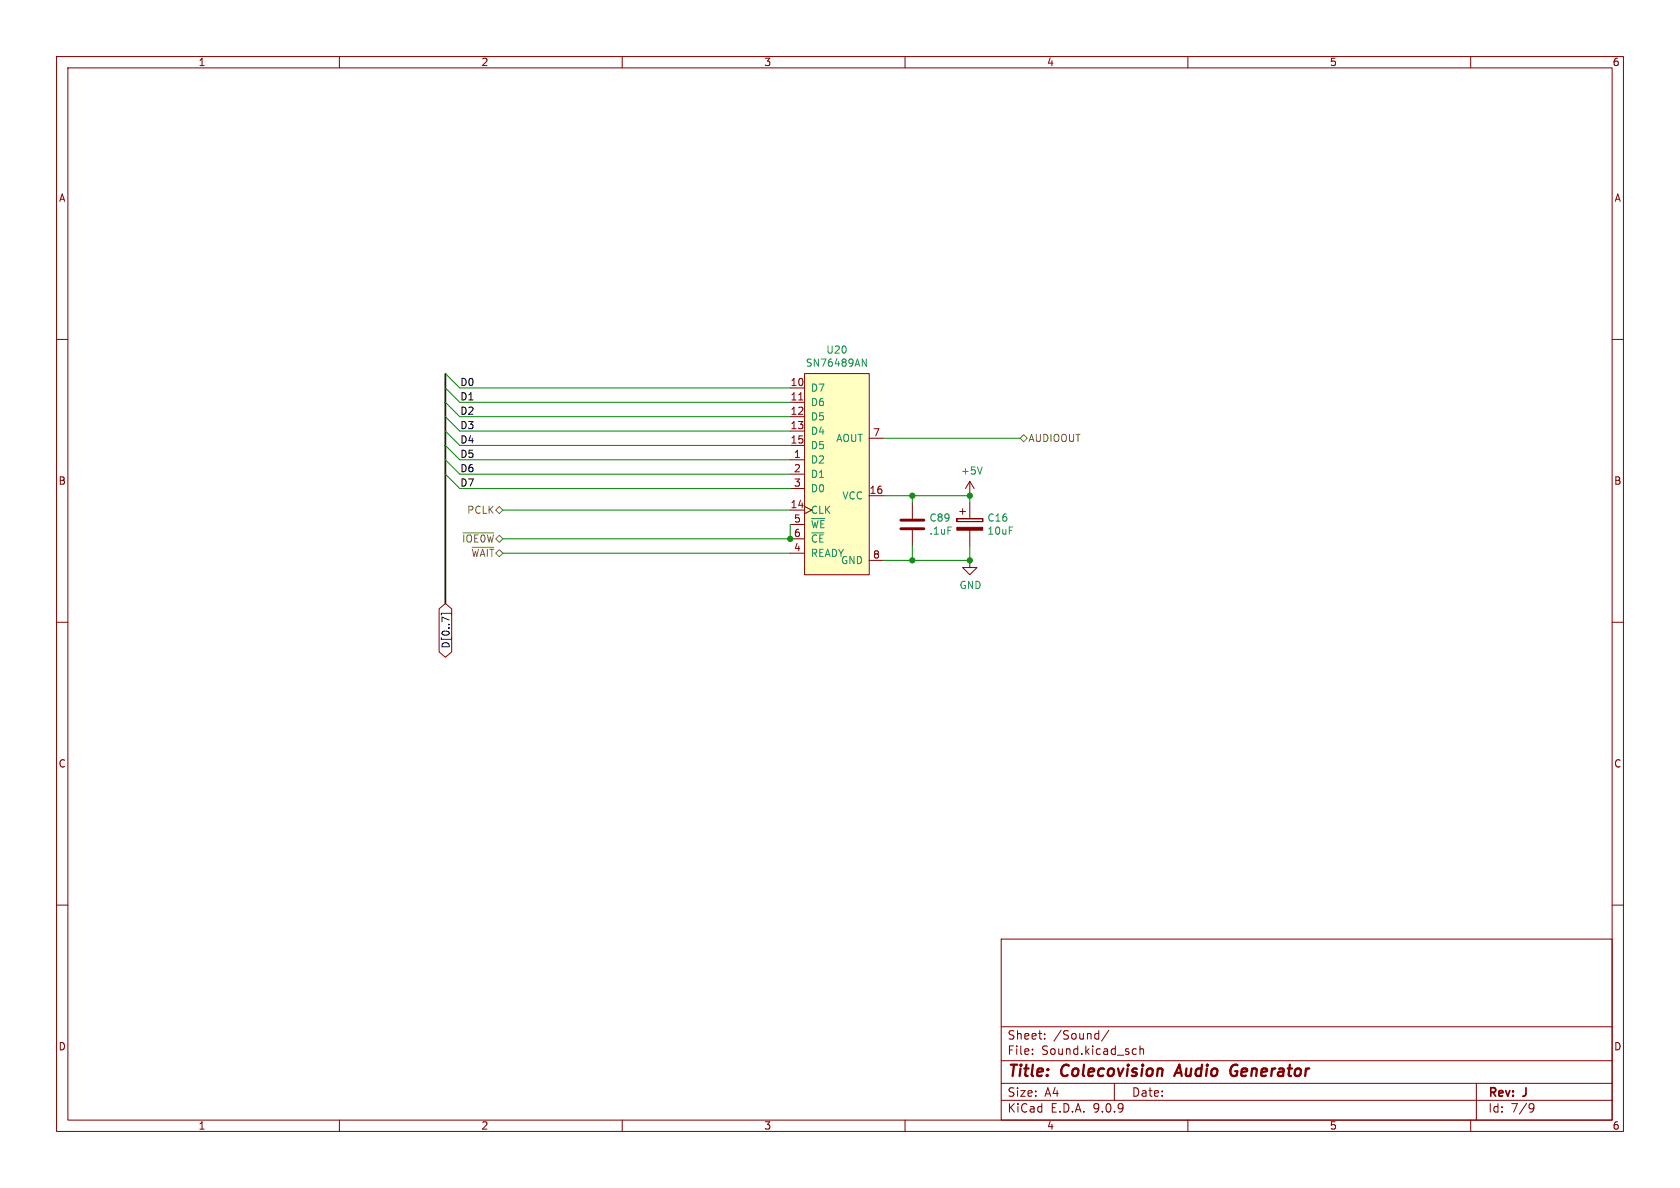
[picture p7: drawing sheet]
<svg xmlns="http://www.w3.org/2000/svg" width="297mm" height="210mm" viewBox="0 0 297 210" stroke-linecap="round" stroke-linejoin="round" font-family="sans-serif">
<g fill="none" stroke="#840000" stroke-width=".18">
<path d="M10 10h277v190h-277zM12 12h273v186h-273zM60 10v2M110 10v2M160 10v2M210 10v2M260 10v2M10 60h2M285 60h2M161.3 88.9v2.8M161.3 93.7v2.8M169.2 91.7v.5z"/>
<path d="M169.2 92.2h4.5zM169.2 91.7h4.5zM169.7 90.4h1M170.2 89.9v1M171.4 99.1v1.2h1.3l-1.3 1.3-1.2-1.3h1.2M171.4 99.1h.1M171.4 88.9v2.8M171.4 93.7v2.8M173.7 91.7v.5zM10 110h2M285 110h2M10 160h2"/>
<path d="M177 166h108v32h-108zM285 160h2M60 198v2M110 198v2M160 198v2M177 194.5h108M177 191.5h108M177 187.5h108M177 181.5h108M182.5 186.3v.1M182.5 185.5v.1M184.7 183.6v.1"/>
<path d="M184.7 182.8v.1M194.1 182.7l.1 .1M194.2 182.2v1.5M194.2 183.6l-.1 .1M196 182.1l-1.3 2M197 191.5v3M200.5 185.4l.4 .1M200.9 186.3l-.4 .1M201.5 185.5l.2-.1 .4 .1 .1 .9M201.5 184.9v1.5M210 198v2M260 198v2"/>
<path d="M261 191.5v6.5M270.6 195.1l.5 .1a.99 .99 0 0 1-.4 1.4h-.2M271.2 195.7l-.3 .3h-.3"/>
</g>
<path d="M208.5 188.2l-.9 2M217.6 189.9a.68 .68 0 0 0 1 .2M218.4 189.4h.3M218.6 188.2a.81 .81 0 0 0-.9 .5" fill="none" stroke="#840000" stroke-width=".4"/>
<path d="M169.2 93.2h4.5v.5h-4.5z" fill="#840000" stroke="#840000" stroke-width=".18"/>
<path d="M159.3 91.9h4M159.3 93.5h4" fill="none" stroke="#840000" stroke-width=".51"/>
<path d="M142.2 66h11.5v35.6h-11.5z" fill="#ffffc2"/>
<g fill="none" stroke="#840000" stroke-width=".18">
<path d="M139.7 68.6h2.5M139.7 71.1h2.5M139.7 73.7h2.5M139.7 76.2h2.5M139.7 78.7h2.5M141.2 70.7h.7M142.2 66h11.5v35.6h-11.5zM153.7 77.5h2.5M139.7 81.3h2.5M139.7 83.8h2.5M139.7 86.4h2.5M139.7 90.2h2.5"/>
<path d="M139.7 92.7h2.5M139.7 95.3h2.5M139.7 97.8h2.5M142.2 89.5l1.3 .7-1.3 .6M153.7 87.6h2.5M153.7 99.1h2.5M171.4 87.6h.1M171.4 85.1l-.7 1.3M171.4 85.1l.8 1.3M171.4 85.1v2.5M77.6 107.6l1.1-.9 1.2 .9v7.6l-1.2 1-1.1-1z"/>
</g>
<path d="M152.4 63.5l.8 1.2v-1.2M173.6 82.5l-.4 1.3" fill="none" stroke="#008484" stroke-width=".18"/>
<path d="M180.3 77.5l.7-.7 .6 .7-.6 .6zM81.8 94.2h5.5M83.4 96.7h3.9M87.6 90.2l.7-.7 .6 .7-.6 .6z" fill="none" stroke="#848400" stroke-width=".18"/>
<path d="M78 108.7v-.3h1.8v.3" fill="none" stroke="#000084" stroke-width=".18"/>
<path d="M78.7 66v40.7" fill="none" stroke="#000084" stroke-width=".3"/>
<g fill="none" stroke="#008400" stroke-width=".18">
<path d="M78.7 71.1l2.6 2.6h58.4M78.7 66l2.6 2.6h58.4M78.7 73.7l2.6 2.5h58.4M78.7 68.6l2.6 2.5h58.4M78.7 76.2l2.6 2.5h58.4M78.7 78.7l2.6 2.6h58.4M156.2 77.5h24.1M78.7 83.8l2.6 2.6h58.4M78.7 81.3l2.6 2.5h58.4M88.9 90.2h50.8M88.9 97.8h50.8M139.7 92.7v2.6h-50.8"/>
<path d="M156.2 87.6h15.2v1.3M161.3 87.6v1.3M161.3 96.5v2.6M171.4 96.5v2.6h-15.2"/>
</g>
<g fill="#008400" stroke="#008400" stroke-width=".18">
<circle cx="139.7" cy="95.3" r=".46"/>
<circle cx="161.3" cy="99.1" r=".46"/>
<circle cx="171.4" cy="99.1" r=".46"/>
<circle cx="161.3" cy="87.6" r=".46"/>
<circle cx="171.4" cy="87.6" r=".46"/>
</g>
<g font-size="2.8" fill="#840000">
<text x="178" y="190.9">Title:</text>
<text x="187.7" y="190.9">Colecovision</text>
<text x="208.7" y="190.9">Audio</text>
<text x="219.2" y="190.9">Generator</text>
</g>
<g font-size="2.1" fill="#840000">
<text x="178" y="184">Sheet:</text>
<text x="186.2" y="184">/Sound/</text>
<text x="178" y="186.7">File:</text>
<text x="184.1" y="186.7">Sound.kicad_sch</text>
<text x="178" y="196.9">KiCad</text>
<text x="178" y="194.1">Size:</text>
<text x="184.7" y="194.1">A4</text>
<text x="185.7" y="196.9">E.D.A.</text>
<text x="193.3" y="196.9">9.0.9</text>
<text x="200" y="194.1">Date:</text>
<text x="263" y="194.3">Rev:</text>
<text x="263" y="196.9">Id:</text>
<text x="267.1" y="196.9">7/9</text>
<text x="269.4" y="194.3">J</text>
</g>
<g font-size="1.8" fill="#840000">
<text x="35" y="11.9">1</text>
<text x="85" y="11.9">2</text>
<text x="135" y="11.9">3</text>
<text x="185" y="11.9">4</text>
<text x="235" y="11.9">5</text>
<text x="285" y="11.9">6</text>
<text x="10.3" y="35.9">A</text>
<text x="285.3" y="35.9">A</text>
<text x="139.7" y="68.3">10</text>
<text x="139.7" y="70.9">11</text>
<text x="139.7" y="73.4">12</text>
<text x="139.7" y="75.9">13</text>
<text x="154.2" y="77.2">7</text>
<text x="139.7" y="78.5">15</text>
<text x="140.3" y="81">1</text>
<text x="140.3" y="83.6">2</text>
<text x="10.3" y="85.9">B</text>
<text x="139.7" y="89.9">14</text>
<text x="140.3" y="86.1">3</text>
<text x="153.6" y="87.4">16</text>
<text x="285.3" y="85.9">B</text>
<text x="140.3" y="92.5">5</text>
<text x="140.3" y="95">6</text>
<text x="140.3" y="97.5">4</text>
<text x="154.2" y="98.8">8</text>
<text x="10.3" y="135.9">C</text>
<text x="285.3" y="135.9">C</text>
<text x="10.3" y="185.9">D</text>
<text x="285.3" y="185.9">D</text>
<text x="35" y="199.9">1</text>
<text x="85" y="199.9">2</text>
<text x="135" y="199.9">3</text>
<text x="185" y="199.9">4</text>
<text x="235" y="199.9">5</text>
<text x="285" y="199.9">6</text>
</g>
<g font-size="1.8" fill="#008484">
<text x="142.4" y="65">SN76489AN</text>
<text x="146" y="62.7">U20</text>
<text x="143.3" y="69.4">D7</text>
<text x="143.3" y="72">D6</text>
<text x="143.3" y="74.5">D5</text>
<text x="143.3" y="77.1">D4</text>
<text x="143.3" y="79.6">D5</text>
<text x="143.3" y="82.1">D2</text>
<text x="147.7" y="78.3">AOUT</text>
<text x="143.3" y="84.7">D1</text>
<text x="143.3" y="87.2">D0</text>
<text x="148.8" y="88.5">VCC</text>
<text x="169.8" y="84.1">+5V</text>
<text x="143.3" y="91">CLK</text>
<text x="143.3" y="93.6">~{WE}</text>
<text x="164.2" y="94.7">.1uF</text>
<text x="164.2" y="92.4">C89</text>
<text x="174.5" y="92.4">C16</text>
<text x="174.5" y="94.7">10uF</text>
<text x="143.3" y="96.1">~{CE}</text>
<text x="143.3" y="98.7">READY</text>
<text x="148.6" y="99.9">GND</text>
<text x="169.5" y="104.3">GND</text>
</g>
<g font-size="1.8">
<text x="81.3" y="70.9">D1</text>
<text x="81.3" y="68.3">D0</text>
<text x="81.3" y="75.9">D3</text>
<text x="81.3" y="73.4">D2</text>
<text x="81.3" y="83.6">D6</text>
<text x="81.3" y="78.5">D4</text>
<text x="81.3" y="81">D5</text>
<text x="81.3" y="86.1">D7</text>
</g>
<g font-size="1.8" fill="#848400">
<text x="181.7" y="78.3">AUDIOOUT</text>
<text x="82.5" y="91">PCLK</text>
<text x="81.6" y="96.1">~{IOE0W}</text>
<text x="83.2" y="98.7">~{WAIT}</text>
</g>
<text font-size="1.8" fill="#000084" x="79.7" y="114.7" transform="rotate(-90 79.7 114.7)">D[0..7]</text>
</svg>
